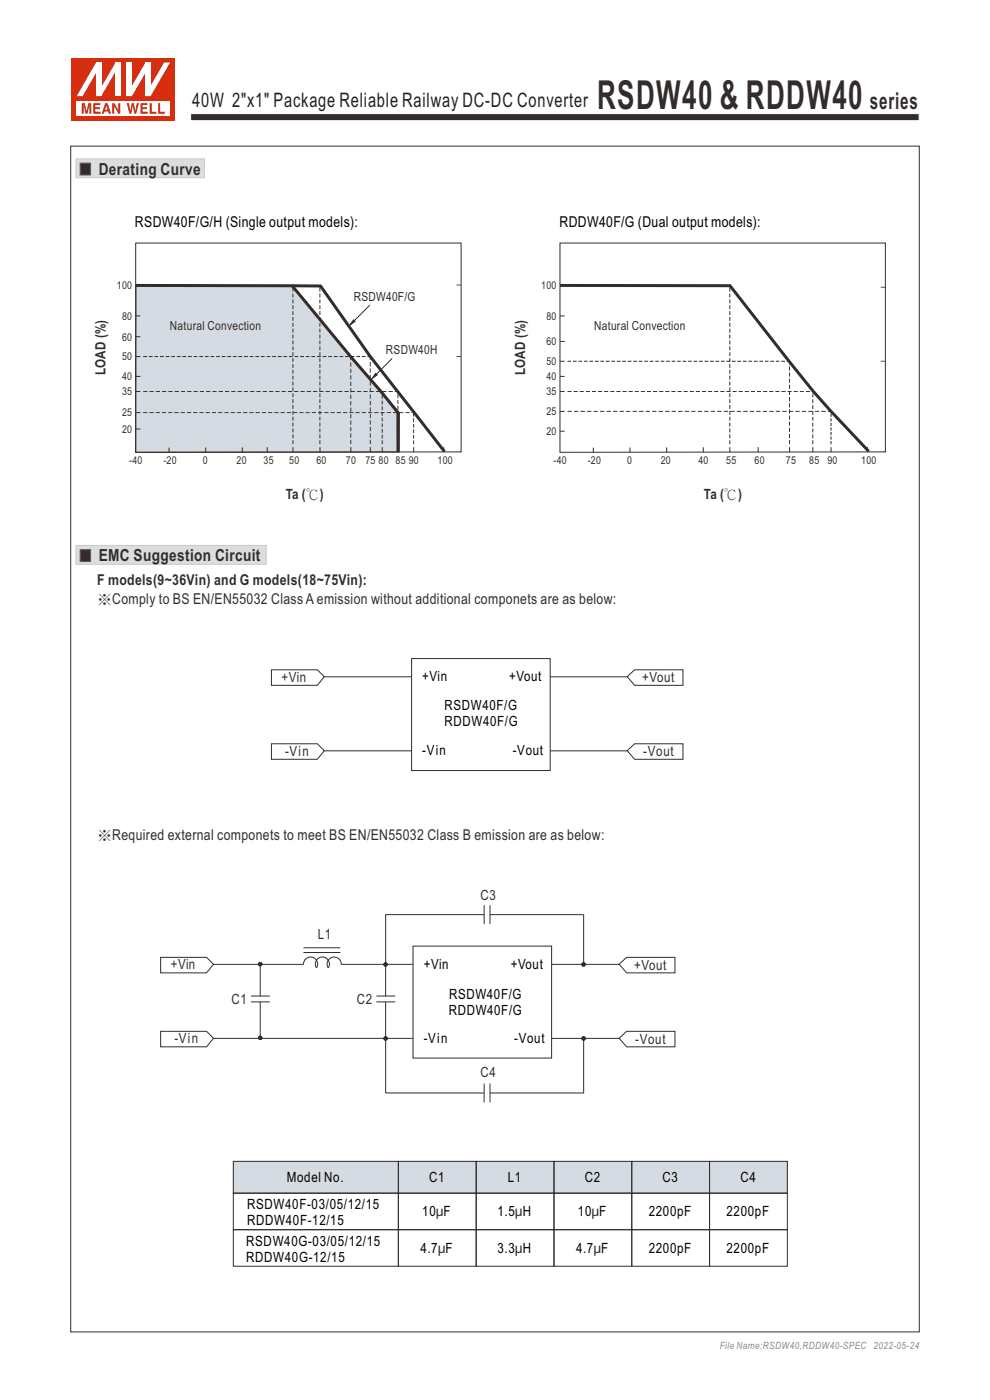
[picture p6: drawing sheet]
<svg xmlns="http://www.w3.org/2000/svg" width="210mm" height="297mm" viewBox="0 0 210 297" stroke-linecap="round" stroke-linejoin="round" font-family="sans-serif">
<path d="M28.8 60.6h33.3l12.4 15.2 10.2 11.8v8.3l-55.9 .1z" fill-rule="evenodd" fill="#d4dbe2" stroke="#332c2b" stroke-width=".21"/>
<path d="M16.1 33.7h27.3v4h-27.3z" fill-rule="evenodd" fill="#dcdddd" stroke="#c9caca" stroke-width=".21"/>
<path d="M17 34.6h2.2v2.5h-2.2z" fill-rule="evenodd" fill="#332c2b" stroke="#5f5d5d" stroke-width=".21"/>
<path d="M40.4 24.1h154.6v1.5h-154.6z" fill-rule="evenodd" fill="#332c2b" stroke="#fefefe" stroke-width=".21"/>
<path d="M15.2 12.4h22v13.2h-22z" fill-rule="evenodd" fill="#d62e0f"/>
<path d="M16.3 21.4h19.8v3.1h-19.8z" fill-rule="evenodd" fill="#fefefe"/>
<g fill="#d62e0f">
<path d="M26.9 21.9h.4l.4 1.6 .3-1.6h.4l.3 1.6 .3-1.6h.5l-.6 2.2h-.4l-.3-1.7-.3 1.7h-.4z" fill-rule="evenodd"/>
<path d="M29.8 21.9h1.5v.4h-1.1v.5h1v.3h-1v.6h1.1v.4h-1.5z" fill-rule="evenodd"/>
<path d="M31.7 21.9h.5v1.8h1v.4h-1.5z" fill-rule="evenodd"/>
<path d="M33.5 21.9h.5v1.8h1v.4h-1.5z" fill-rule="evenodd"/>
<path d="M17.3 21.9h.7l.4 1.7 .3-1.7h.7v2.2h-.4v-1.8l-.4 1.8h-.5l-.4-1.8v1.8h-.4z" fill-rule="evenodd"/>
<path d="M19.8 21.9h1.5v.4h-1.1v.5h1v.3h-1v.6h1.2v.4h-1.6z" fill-rule="evenodd"/>
<path d="M22.6 22.4l.2 .9h-.5zM22.3 21.9l-.7 2.2h.4l.2-.4h.7l.2 .4h.5l-.8-2.2z" fill-rule="evenodd"/>
<path d="M23.8 21.9h.5l.8 1.5v-1.5h.4v2.2h-.4l-.9-1.6v1.6h-.4z" fill-rule="evenodd"/>
</g>
<g fill="#fff">
<path d="M24.5 13.3h1.1v7.1h-1.1z" fill-rule="evenodd"/>
<path d="M24.5 13.3h1.1l-4.1 7.1h-1.1z" fill-rule="evenodd"/>
<path d="M20.4 13.3h1.1v7.1h-1.1z" fill-rule="evenodd"/>
<path d="M20.4 13.3h1.1v.3l-4 6.8h-1.2z" fill-rule="evenodd"/>
<path d="M30.8 13.3h1.1v7.1h-1.1z" fill-rule="evenodd"/>
<path d="M34.8 13.3h1.3l-4.2 7.1h-1v-.3z" fill-rule="evenodd"/>
<path d="M26.9 13.3h1.1v7.1h-1.1z" fill-rule="evenodd"/>
<path d="M30.8 13.3h1.1v.2l-3.9 6.9h-1.1v-.3z" fill-rule="evenodd"/>
</g>
<g fill="none" stroke="#332c2b" stroke-width=".21">
<path d="M28.8 75.6h1M28.8 71.4h1M28.8 67h1M28.8 60.6h1M28.8 79.9h1M96.8 60.5h1M96.8 75.6h1M118.8 76.6h1M118.8 72.4h1M118.8 67h1M118.8 60.6h1M118.8 79.9h1"/>
<path d="M186.8 60.9h1M186.8 76.6h1M28.8 83.1h1M28.8 91h1M28.8 87.5h1M35.9 95v1M43.6 94.9v1M51.4 94.9v1M56.7 94.9v1M62.1 94.9v1M67.9 94.9v1M74.4 94.9v1"/>
<path d="M78.6 94.9v1M81.1 94.9v1M84.4 94.9v1M87.7 94.9v1M94.1 94.9v1M118.8 83.1h1M118.8 91.5h1M118.8 87.3h1M125.9 95v1M133.6 94.9v1M141.4 94.9v1M149.2 94.9v1"/>
<path d="M154.8 94.9v1M160.8 94.9v1M167.5 94.9v1M172.4 94.9v1M176.3 94.9v1M184 94.9v1"/>
</g>
<g fill="none" stroke="#332c2b" stroke-width=".21" stroke-dasharray=".8 .4" stroke-linecap="butt">
<path d="M30.4 75.6h48.1M120.4 76.6h47.1M30.4 83.1h54M30.4 87.5h57.2M62.1 94.2v-33.6M67.9 94.2v-33.6M81.1 94.2v-10.8M84.4 94.2v-10.9M87.7 94.2v-6.7M120.4 83.1h52.5M154.8 94.2v-33.6M167.5 94.2v-17.6"/>
<path d="M172.4 94.2v-11.1"/>
</g>
<path d="M74.4 94.2v-18.5M78.5 94.2v-18.6M120.4 87.3h55.9" fill="none" stroke="#332c2b" stroke-width=".21" stroke-dasharray=".9 .4" stroke-linecap="butt"/>
<path d="M176.3 94.2v-6.9" fill="none" stroke="#332c2b" stroke-width=".21" stroke-dasharray=".7 .4" stroke-linecap="butt"/>
<path d="M28.8 60.6h33.2l12.5 15.2 6.5 7.5 3.4 4.2v8.4M62 60.6l6 .1 10.5 14.9 15.8 20.2M118.8 60.6h36l17.7 22.5 3.8 4.2 8 8.4" fill="none" stroke="#332c2b" stroke-width=".63" stroke-linecap="butt"/>
<path d="M16.1 115.7h40.4v4h-40.4z" fill-rule="evenodd" fill="#dcdddd" stroke="#c9caca" stroke-width=".21"/>
<path d="M17 116.6h2.2v2.5h-2.2z" fill-rule="evenodd" fill="#332c2b" stroke="#5f5d5d" stroke-width=".21"/>
<g fill="none" stroke="#332c2b" stroke-width=".21">
<path d="M75 67.9l.3 .3-1 .6zM78.5 64.7l-3.6 3.6M79.7 79.3l.3 .2-1 .7zM83.2 76.1l-3.6 3.5M97.8 95.9l-69 .1v-44.4h69v44.4M187.8 95.9l-69 .1v-44.4h69v44.4M87.3 139.7h29.4v23.8h-29.4zM57.6 142.1h9.7l1.5 1.5-1.5 1.8h-9.7zM57.6 157.8h9.7l1.5 1.5-1.5 1.8h-9.7zM68.7 159.3h18.7M68.8 143.6h18.5M116.7 143.6h16.5"/>
<path d="M116.7 159.3h16.4M133 143.6l1.6-1.5h10.3v3.3h-10.3zM133 159.3l1.6-1.5h10.3v3.3h-10.3zM81.7 194h21M81.8 194v11M102.7 192v4M103.9 192v4M103.9 194h19.9v11M34.1 203.1h9.7l1.5 1.5-1.5 1.8h-9.7zM34.1 218.8h9.7l1.5 1.5-1.5 1.8h-9.7zM45.3 204.6h19.1a1.5 1.5 0 0 1 1.9-1.5 1.5 1.5 0 0 1 .8 2.2 1.5 1.5 0 0 1 1.3-2.3 1.5 1.5 0 0 1 1.2 2.3 1.5 1.5 0 0 1 .9-2.2 1.5 1.5 0 0 1 1.9 1.5M53.2 212.5h4"/>
<path d="M53.2 211.3h4M55.2 204.5v6.8M55.2 212.5v7.7M64.4 202.1h7.8M64.4 201.1h7.8M72.3 204.6h15.3M79.8 212.5h4M79.8 211.3h4M81.8 204.5v6.8M81.8 212.5v7.7M87.6 200.7h29.4v23.8h-29.4zM117 204.6h14.5"/>
<path d="M131.3 204.6l1.6-1.5h10.3v3.3h-10.3zM45.2 220.3h42.4M81.8 220.3v11.6h20.8M102.7 229.9v4M103.9 229.9v4M103.9 231.9h20M117 220.3h14.4M123.8 220.3v11.6M131.3 220.3l1.6-1.5h10.3v3.3h-10.3z"/>
</g>
<g fill="#332c2b" stroke="#332c2b" stroke-width=".21">
<path d="M79.7 79.3l.3 .2-1 .7z" fill-rule="evenodd"/>
<path d="M75 67.9l.3 .3-1 .6z" fill-rule="evenodd"/>
<circle cx="81.8" cy="220.3" r=".36"/>
<circle cx="81.8" cy="204.6" r=".36"/>
<circle cx="55.2" cy="204.5" r=".36"/>
<circle cx="55.2" cy="220.2" r=".36"/>
<circle cx="123.8" cy="220.3" r=".36"/>
<circle cx="123.8" cy="204.6" r=".36"/>
</g>
<path d="M49.5 246.4h117.5v6.8h-117.5z" fill-rule="evenodd" fill="#d4dbe2" stroke="#cbd6dc" stroke-width=".21"/>
<g fill="none" stroke="#332c2b" stroke-width=".21">
<path d="M49.5 253.1h35v7.8h-35zM49.5 246.4h35v6.7h-35zM84.5 246.4h16.5v6.7h-16.5zM84.5 253.1h16.5v7.8h-16.5zM101 246.4h16.5v6.7h-16.5zM101 253.1h16.5v7.8h-16.5zM117.5 246.4h16.5v6.7h-16.5zM117.5 253.1h16.5v7.8h-16.5zM134 253.1h16.5v7.8h-16.5zM134 246.4h16.5v6.7h-16.5zM150.5 253.1h16.5v7.8h-16.5zM150.5 246.4h16.5v6.7h-16.5z"/>
<path d="M49.5 260.9h35v7.7h-35zM84.5 260.9h16.5v7.7h-16.5zM101 260.9h16.5v7.7h-16.5zM117.5 260.9h16.5v7.7h-16.5zM134 260.9h16.5v7.7h-16.5zM150.5 260.9h16.5v7.7h-16.5z"/>
</g>
<path d="M15 31h180v251.6h-180z" fill="none" stroke="#332c2b" stroke-width=".21"/>
<text font-size="8.5" fill="#332c2b" x="126.7" y="23">RSDW40 &amp; RDDW40</text>
<text font-size="4.9" fill="#332c2b" x="184.5" y="23">series</text>
<text font-size="4.2" fill="#231f20" x="40.8" y="22.6">40W 2&quot;x1&quot; Package Reliable Railway DC-DC Converter</text>
<g font-size="3.5" fill="#332c2b">
<text x="20.9" y="37.1">Derating Curve</text>
<text x="20.9" y="119.1">EMC Suggestion Circuit</text>
</g>
<g font-size="3.2">
<text x="28.6" y="48.2">RSDW40F/G/H (Single output models):</text>
<text x="118.7" y="48.2">RDDW40F/G (Dual output models):</text>
</g>
<g font-size="3.2" fill="#332c2b">
<text x="20.6" y="124.2">F models(9~36Vin) and G models(18~75Vin):</text>
<text x="20.6" y="128.2">※Comply to BS EN/EN55032 Class A emission without additional componets are as below:</text>
<text x="20.6" y="178.2">※Required external componets to meet BS EN/EN55032 Class B emission are as below:</text>
</g>
<g font-size="3" fill="#332c2b">
<text x="22.4" y="79.6" transform="rotate(-90 22.4 79.6)">LOAD (%)</text>
<text x="111.4" y="79.6" transform="rotate(-90 111.4 79.6)">LOAD (%)</text>
<text x="60.6" y="105.8">Ta (℃)</text>
<text x="149.3" y="105.9">Ta (℃)</text>
<text x="59.7" y="144.7">+Vin</text>
<text x="136.2" y="144.8">+Vout</text>
<text x="60.5" y="160.4">-Vin</text>
<text x="136.4" y="160.4">-Vout</text>
<text x="101.9" y="191">C3</text>
<text x="67.4" y="199.2">L1</text>
<text x="36.2" y="205.7">+Vin</text>
<text x="134.5" y="205.8">+Vout</text>
<text x="49.1" y="213.1">C1</text>
<text x="75.7" y="213.1">C2</text>
<text x="37" y="221.4">-Vin</text>
<text x="134.7" y="221.4">-Vout</text>
<text x="101.9" y="228.5">C4</text>
</g>
<g font-size="3">
<text x="89.6" y="144.6">+Vin</text>
<text x="108" y="144.6">+Vout</text>
<text x="94.3" y="154">RDDW40F/G</text>
<text x="94.3" y="150.7">RSDW40F/G</text>
<text x="89.6" y="160.3">-Vin</text>
<text x="108.8" y="160.3">-Vout</text>
<text x="89.9" y="205.6">+Vin</text>
<text x="108.3" y="205.6">+Vout</text>
<text x="95.2" y="215.3">RDDW40F/G</text>
<text x="95.3" y="211.9">RSDW40F/G</text>
<text x="89.9" y="221.3">-Vin</text>
<text x="109.1" y="221.3">-Vout</text>
<text x="60.9" y="250.8">Model No.</text>
<text x="91" y="250.8">C1</text>
<text x="107.7" y="250.8">L1</text>
<text x="124" y="250.8">C2</text>
<text x="140.5" y="250.8">C3</text>
<text x="157.1" y="250.8">C4</text>
<text x="52.4" y="256.5">RSDW40F-03/05/12/15</text>
<text x="52.4" y="259.9">RDDW40F-12/15</text>
<text x="89.6" y="258">10μF</text>
<text x="105.5" y="258">1.5μH</text>
<text x="122.6" y="258">10μF</text>
<text x="137.6" y="258">2200pF</text>
<text x="154.1" y="258">2200pF</text>
<text x="52.2" y="267.7">RDDW40G-12/15</text>
<text x="52.2" y="264.3">RSDW40G-03/05/12/15</text>
<text x="89.2" y="265.8">4.7μF</text>
<text x="105.5" y="265.8">3.3μH</text>
<text x="122.2" y="265.8">4.7μF</text>
<text x="137.6" y="265.8">2200pF</text>
<text x="154.1" y="265.8">2200pF</text>
</g>
<g font-size="2.6" fill="#332c2b">
<text x="75" y="63.8">RSDW40F/G</text>
<text x="36.1" y="69.9">Natural Convection</text>
<text x="126.1" y="69.9">Natural Convection</text>
<text x="81.9" y="75.2">RSDW40H</text>
</g>
<g font-size="2.3" fill="#332c2b">
<text x="24.8" y="61.4">100</text>
<text x="114.8" y="61.4">100</text>
<text x="25.9" y="67.8">80</text>
<text x="115.9" y="67.8">80</text>
<text x="25.9" y="72.2">60</text>
<text x="25.9" y="76.4">50</text>
<text x="115.9" y="73.2">60</text>
<text x="115.9" y="77.4">50</text>
<text x="25.9" y="83.9">35</text>
<text x="25.9" y="80.7">40</text>
<text x="115.9" y="83.9">35</text>
<text x="115.9" y="80.7">40</text>
<text x="25.9" y="88.3">25</text>
<text x="115.9" y="88.1">25</text>
<text x="25.9" y="91.8">20</text>
<text x="115.9" y="92.3">20</text>
<text x="27.4" y="98.4">-40</text>
<text x="34.7" y="98.4">-20</text>
<text x="43" y="98.4">0</text>
<text x="50.2" y="98.4">20</text>
<text x="55.9" y="98.4">35</text>
<text x="61.4" y="98.4">50</text>
<text x="67.1" y="98.4">60</text>
<text x="73.4" y="98.4">70</text>
<text x="77.5" y="98.4">75</text>
<text x="80.3" y="98.4">80</text>
<text x="83.9" y="98.4">85</text>
<text x="86.7" y="98.4">90</text>
<text x="92.8" y="98.4">100</text>
<text x="117.4" y="98.4">-40</text>
<text x="124.7" y="98.4">-20</text>
<text x="133" y="98.4">0</text>
<text x="140.2" y="98.4">20</text>
<text x="148.2" y="98.4">40</text>
<text x="154" y="98.4">55</text>
<text x="160" y="98.4">60</text>
<text x="166.7" y="98.4">75</text>
<text x="171.6" y="98.4">85</text>
<text x="175.5" y="98.4">90</text>
<text x="182.7" y="98.4">100</text>
</g>
<text font-size="2.1" fill="#8b8b8c" x="152.7" y="286.1">File Name:RSDW40,RDDW40-SPEC 2022-05-24</text>
</svg>
